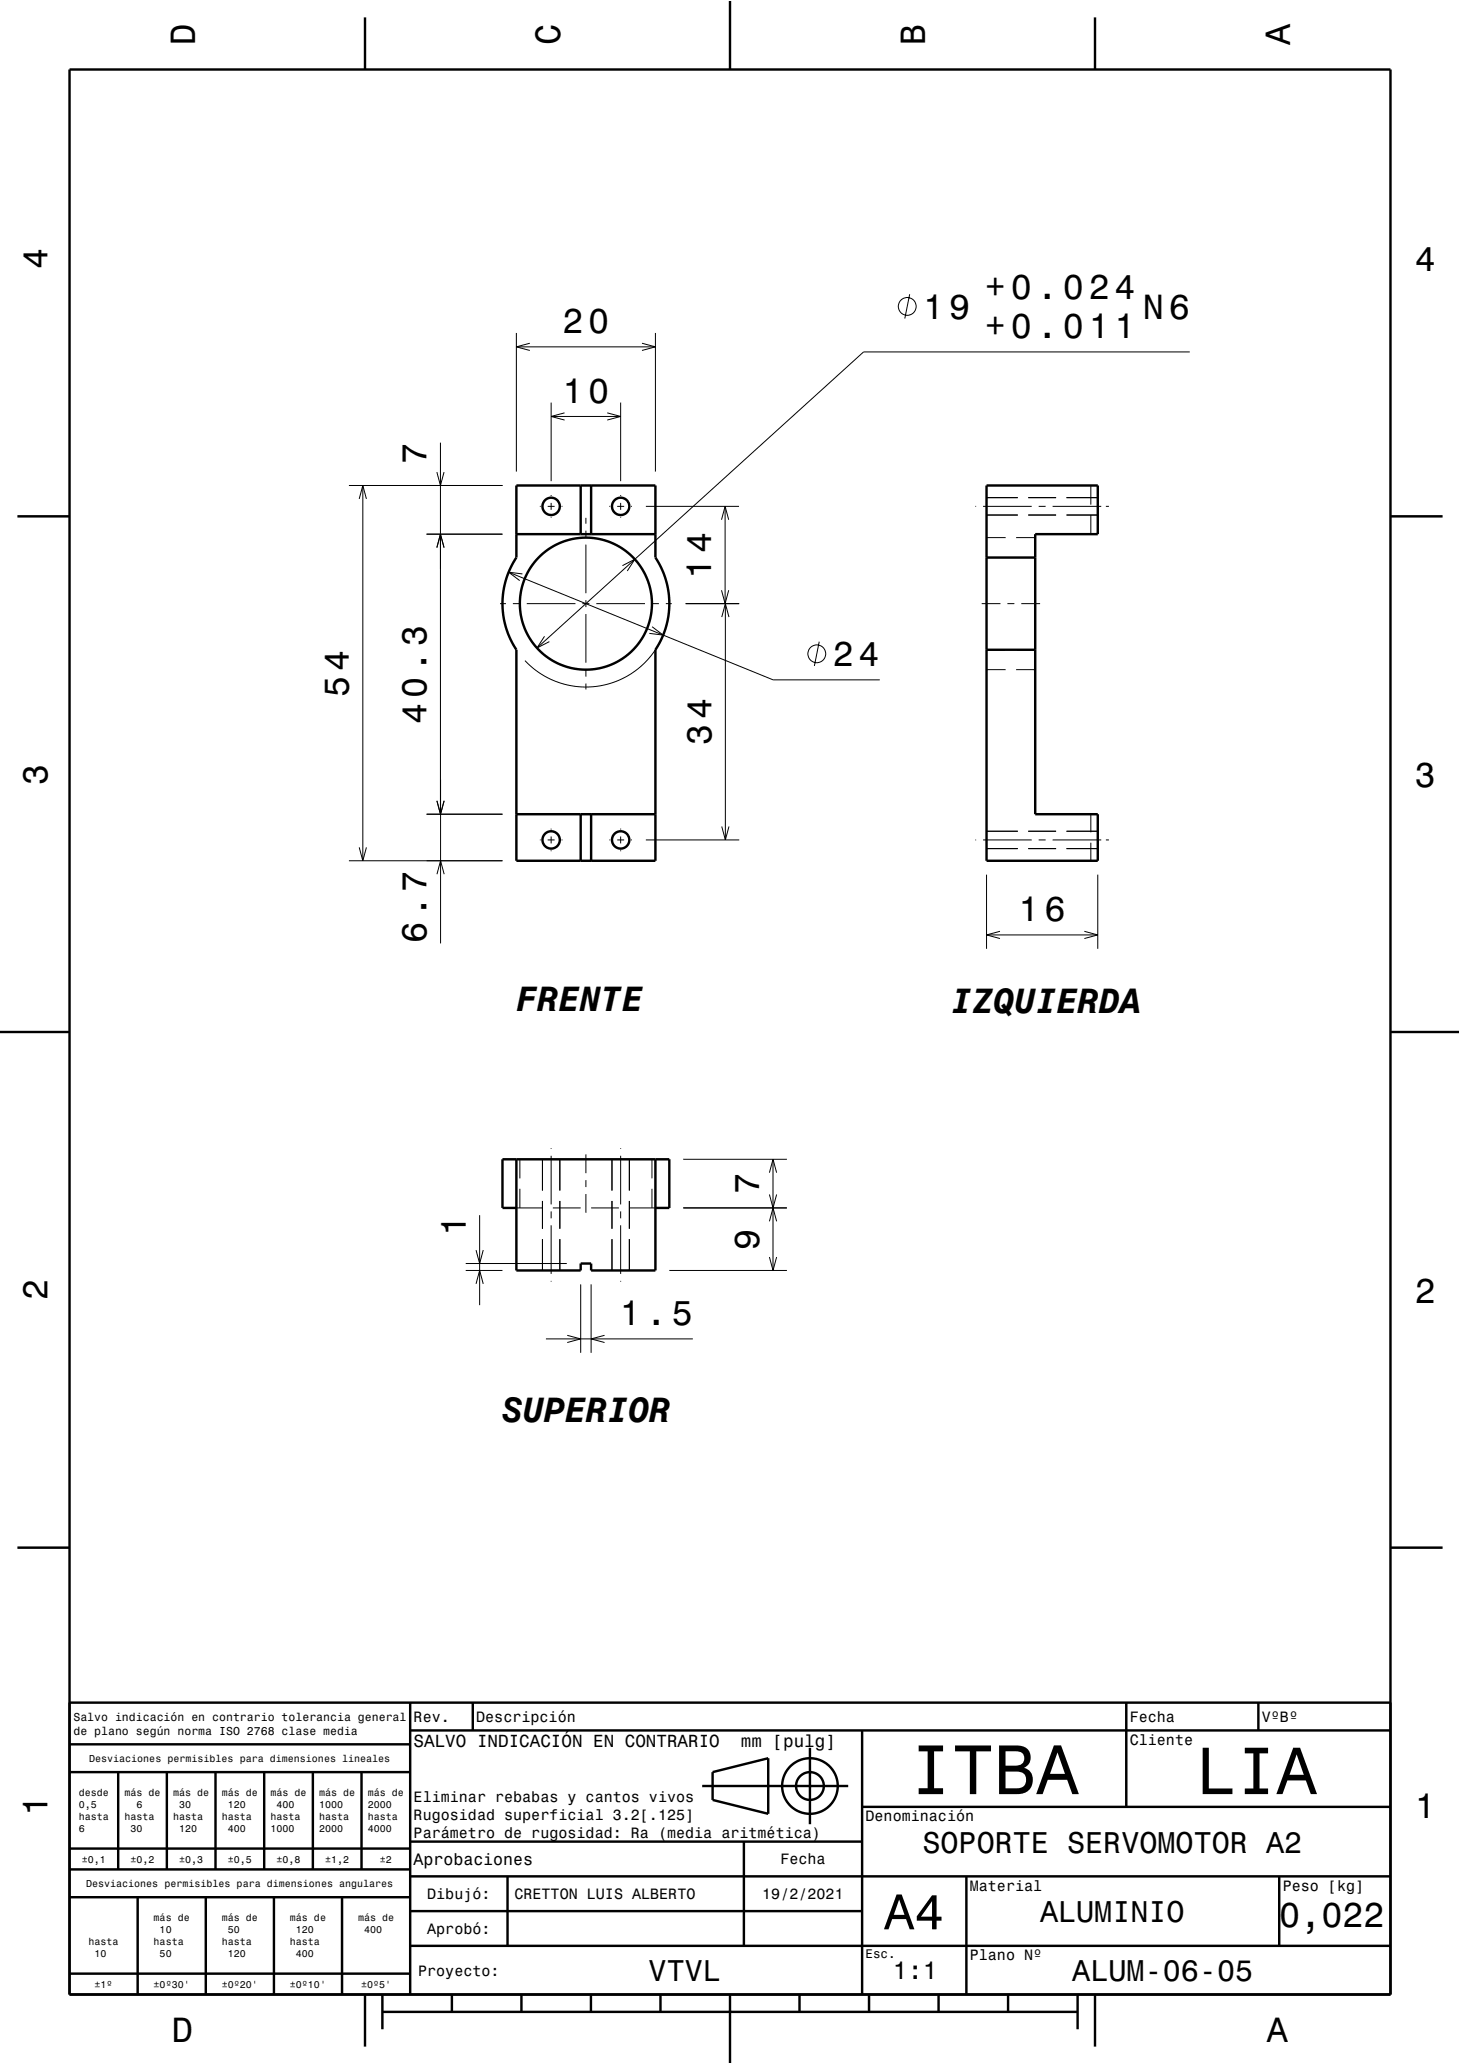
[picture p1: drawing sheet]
<svg xmlns="http://www.w3.org/2000/svg" width="210mm" height="297mm" viewBox="0 0 210 297" stroke-linecap="round" stroke-linejoin="round" font-family="sans-serif">
<g fill="none" stroke="#000" stroke-width=".14">
<path d="M74.3 47.9v20M74.3 49.9h20M76.2 49.4l-1.9 .5 1.9 .5M79.3 57.9v11.3M79.3 59.9h10M81.2 59.4l-1.9 .5 1.9 .5M87.3 59.4l2 .5-2 .5M89.3 57.9v11.3M92.3 49.4l2 .5-2 .5M94.3 47.9v20M130.8 42.3l-.7 3.5M171.1 50.6h-46.9l-47 42.6"/>
<path d="M50.2 69.9h22.1M51.7 71.8l.5-1.9 .5 1.9M52.2 69.9v54M61.4 76.9h10.9M62.8 67.9l.6 2 .5-2M62.8 78.8l.6-1.9 .5 1.9M63.4 63.7v72.1M77.6 72.9h.2M78.8 72.9h1M79.3 71.2v.2M79.3 72.4v1M79.3 74.4v.1"/>
<path d="M80.8 72.9h.1M84.3 74.5v.9M84.3 76.4v1M84.3 78.4v7M87.6 72.9h.2M88.8 72.9h1M89.3 71.2v.2M89.3 72.4v1M89.3 74.4v.1M90.8 72.9h.1M92.9 72.9h13.4M103.8 74.8l.5-1.9 .5 1.9"/>
<path d="M104.3 72.9v14M140.3 72.9h.1M141.4 72.9h7M141.9 71.6h4.5M141.9 74.1h4.5M141.9 77.4h2.7M146.2 77.4h2.7M147.9 71.6h4M147.9 74.1h4M149.4 72.9h1M151.4 72.9h7M153.4 71.6h4.5"/>
<path d="M153.4 74.1h4.5M156.9 69.9v2.7M156.9 74.1v2.8M159.1 72.9h.4M71.9 86.9h.9M73.2 82.3l38 15.5h15.3M73.8 86.9h1M75.1 82.6l-1.9-.3 1.6 1.2M75.8 86.9h7M78.3 91.6l-1.1 1.6 1.8-.9M83.8 86.9h1M84.3 86.4v1"/>
<path d="M84.3 88.4v7M84.3 96.4v1M84.3 98.4v.8M85.8 86.9h7M89.5 81.4l1.8-.9-1.1 1.7M93.8 86.9h1M93.8 90.2l1.6 1.2-2-.3M95.8 86.9h.8M96 89.5a12 12 0 0 1-20.5 5.6M98.6 86.9h7.7M103.8 84.9l.5 2 .5-2M103.8 88.8l.5-1.9 .6 1.9"/>
<path d="M104.3 86.9v34M117.8 92.3l-.7 3.5M141.2 86.9h2.7M141.9 93.5h2.7M141.9 80.2h2.7M141.9 96.4h2.7M144.9 86.9h1M146.2 93.5h2.7M146.2 80.2h2.7M146.2 96.4h2.7M146.9 86.9h2.7M61.4 117.2h10.9"/>
<path d="M62.8 115.2l.6 2 .5-2M62.9 115.2l.5 2 .5-2M79.3 119.2v.2M89.3 119.2v.2M103.8 118.9l.5 2 .6-2M141.9 119.6h4.5M147.9 119.6h4M153.4 119.6h4.5M156.9 117.2v2.6M50.2 123.9h22.1M51.7 121.9l.5 2 .5-2M62.9 125.8l.5-1.9 .5 1.9"/>
<path d="M77.6 120.9h.2M78.8 120.9h1M79.3 120.4v1M79.3 122.4v.1M80.8 120.9h.1M87.6 120.9h.2M88.8 120.9h1M89.3 120.4v1M89.3 122.4v.1M90.8 120.9h.1M92.9 120.9h13.4M140.3 120.9h.1"/>
<path d="M141.4 120.9h7M141.9 125.9v10.6M141.9 122.1h4.5M141.9 134.5h16M143.8 134l-1.9 .5 1.9 .6M147.9 122.1h4M149.4 120.9h1M151.4 120.9h7M153.4 122.1h4.5M156 134l1.9 .5-1.9 .6M156.9 121.3v2.6M157.9 125.9v10.6"/>
<path d="M159.1 120.9h.4M68.5 179.9l.5 1.9 .5-1.9M69 174.9v12.9M74.3 173.8h3.7M74.8 166.8v2.8M74.8 171.1v2.7M78 166.8v4.5M78 172.8v4M78 178.3v4.5M79.3 165.2v.1M79.3 166.3v7M79.3 174.3v1"/>
<path d="M79.3 176.3v7M79.5 173.8h4M80.5 166.8v4.5M80.5 172.8v4M80.5 178.3v4.5M84.3 166.1v2.7M84.3 169.8v1M84.3 171.8v2.7M85 173.8h4M88 166.8v4.5M88 172.8v4M88 178.3v4.5"/>
<path d="M89.3 165.2v.1M89.3 166.3v7M89.3 174.3v1M89.3 176.3v7M90.5 173.8h3.8M90.5 166.8v4.5M90.5 172.8v4M90.5 178.3v4.5M93.8 166.8v2.8M93.8 171.1v2.7M98.3 173.8h14.9M98.3 166.8h14.9"/>
<path d="M110.7 168.7l.5-1.9 .5 1.9M110.7 171.9l.5 1.9 .5-1.9M110.7 175.7l.5-1.9 .5 1.9M111.2 166.8v16M67 182.8h5.3M67 181.8h14.5M68.5 184.7l.5-1.9 .5 1.9M78.5 192.7h21.2M79.3 184.3v.1M81.6 192.1l1.9 .6-1.9 .5M83.5 184.8v9.9M85 184.8v9.9"/>
<path d="M87 192.1l-2 .6 2 .5M89.3 184.3v.1M96.3 182.8h16.9M110.7 180.9l.5 1.9 .5-1.9"/>
<circle cx="130.5" cy="44.1" r="1.28"/>
<circle cx="117.5" cy="94.1" r="1.28"/>
</g>
<g fill="none" stroke="#000" stroke-width=".35">
<path d="M10 10h190v277h-190zM52.5 2.5v7.5M105 0v10M157.5 2.5v7.5M2.5 74.3h7.5M74.3 69.9h20v10.3a12 12 0 0 1 0 13.3v30.4h-20v-30.4a12 12 0 0 1 0-13.3zM74.3 76.9h20M83.5 69.9v7M85 69.9v7M141.9 69.9h16v7h-9v40.3h9v6.7h-16zM200 74.3h7.5M141.9 93.5h7"/>
<path d="M141.9 80.2h7M74.3 117.2h20M83.5 117.2v6.7M85 117.2v6.7M0 148.5h10M200 148.5h10M74.3 166.8v16h9.2v-1h1.5v1h9.3v-16M74.3 173.8h-2v-7h24v7h-2M2.5 222.7h7.5M200 222.7h7.5M10 245h190M10 255h49"/>
<path d="M10 251h49M17 255v14M24 255v14M31 255v14M38 255v14M45 255v14M52 255v14M59 245v42M59 249h141M68 245v4M101 257h21M102.5 255l8-2v8l-8-2z"/>
<path d="M116.5 251.5v11M124 249v38M162 245v15M181 245v4M10 273h49M10 269h49M10 266h49M19.8 273v14M29.6 273v14M39.4 273v14M49.2 273v14M59 280h141"/>
<path d="M59 275h65M59 270h141M59 265h65M73 270v10M107 265v15M124 260h76M139 270v17M184 270v10M10 284h49M52.5 287v7.5M55 289.5h100M55 287v5"/>
<path d="M65 287v2.5M75 287v2.5M85 287v2.5M95 287v2.5M105 287v10M115 287v2.5M125 287v2.5M135 287v2.5M145 287v2.5M155 287v5M157.5 287v7.5"/>
<circle cx="79.3" cy="72.9" r="1.25"/>
<circle cx="89.3" cy="72.9" r="1.25"/>
<circle cx="84.3" cy="86.9" r="9.5"/>
<circle cx="79.3" cy="120.9" r="1.25"/>
<circle cx="89.3" cy="120.9" r="1.25"/>
<circle cx="116.5" cy="257" r="4"/>
<circle cx="116.5" cy="257" r="2"/>
</g>
<path d="M0 0h210v297h-210" fill="none" stroke="#fff" stroke-width=".14"/>
<text font-size="10.1" x="130.9" y="258.2">ITBA</text>
<text font-size="9.6" x="172" y="258.2">LIA</text>
<text font-size="7.2" x="127.2" y="277.6">A4</text>
<g font-size="5">
<text x="28.1" y="6.5" transform="rotate(-90 28.1 6.5)">D</text>
<text x="80.6" y="6.5" transform="rotate(-90 80.6 6.5)">C</text>
<text x="133.1" y="6.5" transform="rotate(-90 133.1 6.5)">B</text>
<text x="185.6" y="6.5" transform="rotate(-90 185.6 6.5)">A</text>
<text x="6.8" y="38.7" transform="rotate(-90 6.8 38.7)">4</text>
<text x="203.5" y="39">4</text>
<text x="80.9" y="47.9">20</text>
<text x="132.8" y="45.8">19</text>
<text x="141.7" y="43">+0.024</text>
<text x="164.4" y="45.8">N6</text>
<text x="141.7" y="48.6">+0.011</text>
<text x="80.9" y="57.9">10</text>
<text x="61.4" y="66.7" transform="rotate(-90 61.4 66.7)">7</text>
<text x="102.3" y="83.2" transform="rotate(-90 102.3 83.2)">14</text>
<text x="119.8" y="95.8">24</text>
<text x="50.2" y="100.2" transform="rotate(-90 50.2 100.2)">54</text>
<text x="61.4" y="104.1" transform="rotate(-90 61.4 104.1)">40.3</text>
<text x="102.3" y="107.2" transform="rotate(-90 102.3 107.2)">34</text>
<text x="6.8" y="112.9" transform="rotate(-90 6.8 112.9)">3</text>
<text x="203.5" y="113.2">3</text>
<text x="61.4" y="135.8" transform="rotate(-90 61.4 135.8)">6.7</text>
<text x="146.5" y="132.5">16</text>
<text x="74.3" y="145.5">FRENTE</text>
<text x="136.8" y="145.7">IZQUIERDA</text>
<text x="109.2" y="171.8" transform="rotate(-90 109.2 171.8)">7</text>
<text x="67" y="177.9" transform="rotate(-90 67 177.9)">1</text>
<text x="109.2" y="179.8" transform="rotate(-90 109.2 179.8)">9</text>
<text x="6.8" y="187.1" transform="rotate(-90 6.8 187.1)">2</text>
<text x="89.2" y="190.7">1.5</text>
<text x="203.5" y="187.4">2</text>
<text x="72.2" y="204.6">SUPERIOR</text>
<text x="6.8" y="261.3" transform="rotate(-90 6.8 261.3)">1</text>
<text x="203.5" y="261.6">1</text>
<text x="184" y="277.3">0,022</text>
<text x="24.7" y="293.8">D</text>
<text x="182.2" y="293.8">A</text>
</g>
<g font-size="4.3">
<text x="132.7" y="266.6">SOPORTE SERVOMOTOR A2</text>
<text x="149.6" y="276.6">ALUMINIO</text>
<text x="93.3" y="285.1">VTVL</text>
<text x="154.2" y="285.1">ALUM-06-05</text>
</g>
<text font-size="3.6" x="128.4" y="284.8">1:1</text>
<g font-size="2.5">
<text x="59.5" y="251.4">SALVO INDICACIÓN EN CONTRARIO</text>
<text x="106.6" y="251.4">mm [pulg]</text>
</g>
<text font-size="2.4" x="59.5" y="268.4">Aprobaciones</text>
<g font-size="2.2">
<text x="59.5" y="247.8">Rev.</text>
<text x="68.5" y="247.8">Descripción</text>
<text x="162.5" y="247.8">Fecha</text>
<text x="162.5" y="251.1">Cliente</text>
<text x="181.5" y="247.8">VºBº</text>
<text x="59.5" y="259.3">Eliminar rebabas y cantos vivos</text>
<text x="59.5" y="261.9">Rugosidad superficial 3.2[.125]</text>
<text x="124.5" y="262.1">Denominación</text>
<text x="59.5" y="264.5">Parámetro de rugosidad: Ra (media aritmética)</text>
<text x="112.2" y="268.3">Fecha</text>
<text x="61.4" y="273.3">Dibujó:</text>
<text x="74" y="273.3">CRETTON LUIS ALBERTO</text>
<text x="109.6" y="273.3">19/2/2021</text>
<text x="139.5" y="272.1">Material</text>
<text x="184.5" y="272.1">Peso [kg]</text>
<text x="61.4" y="278.3">Aprobó:</text>
<text x="60.1" y="284.3">Proyecto:</text>
<text x="139.5" y="282.1">Plano Nº</text>
</g>
<text font-size="1.8" x="124.5" y="281.7">Esc.</text>
<g font-size="1.7">
<text x="10.6" y="247.6">Salvo indicación en contrario tolerancia general</text>
<text x="10.6" y="249.6">de plano según norma ISO 2768 clase media</text>
</g>
<g font-size="1.4">
<text x="12.8" y="253.5">Desviaciones permisibles para dimensiones lineales</text>
<text x="11.3" y="258.4">desde</text>
<text x="11.3" y="260.2">0,5</text>
<text x="11.3" y="261.9">hasta</text>
<text x="11.3" y="263.6">6</text>
<text x="17.9" y="258.4">más de</text>
<text x="17.9" y="261.9">hasta</text>
<text x="18.8" y="263.6">30</text>
<text x="19.6" y="260.2">6</text>
<text x="24.9" y="258.4">más de</text>
<text x="24.9" y="261.9">hasta</text>
<text x="25.8" y="260.2">30</text>
<text x="25.8" y="263.6">120</text>
<text x="31.9" y="258.4">más de</text>
<text x="31.9" y="261.9">hasta</text>
<text x="32.8" y="260.2">120</text>
<text x="32.8" y="263.6">400</text>
<text x="38.9" y="258.4">más de</text>
<text x="38.9" y="261.9">hasta</text>
<text x="38.9" y="263.6">1000</text>
<text x="39.8" y="260.2">400</text>
<text x="45.9" y="258.4">más de</text>
<text x="45.9" y="260.2">1000</text>
<text x="45.9" y="261.9">hasta</text>
<text x="45.9" y="263.6">2000</text>
<text x="52.9" y="258.4">más de</text>
<text x="52.9" y="260.2">2000</text>
<text x="52.9" y="261.9">hasta</text>
<text x="52.9" y="263.6">4000</text>
<text x="11.8" y="268">±0,1</text>
<text x="18.8" y="268">±0,2</text>
<text x="25.8" y="268">±0,3</text>
<text x="32.8" y="268">±0,5</text>
<text x="39.8" y="268">±0,8</text>
<text x="46.8" y="268">±1,2</text>
<text x="54.6" y="268">±2</text>
<text x="12.4" y="271.5">Desviaciones permisibles para dimensiones angulares</text>
<text x="12.7" y="279.9">hasta</text>
<text x="13.6" y="281.6">10</text>
<text x="22.1" y="276.4">más de</text>
<text x="22.1" y="279.9">hasta</text>
<text x="23" y="278.2">10</text>
<text x="23" y="281.6">50</text>
<text x="31.9" y="276.4">más de</text>
<text x="31.9" y="279.9">hasta</text>
<text x="32.8" y="278.2">50</text>
<text x="32.8" y="281.6">120</text>
<text x="41.7" y="276.4">más de</text>
<text x="41.7" y="279.9">hasta</text>
<text x="42.6" y="278.2">120</text>
<text x="42.6" y="281.6">400</text>
<text x="51.5" y="276.4">más de</text>
<text x="52.4" y="278.2">400</text>
<text x="13.6" y="286">±1º</text>
<text x="22.1" y="286">±0º30'</text>
<text x="31.9" y="286">±0º20'</text>
<text x="41.7" y="286">±0º10'</text>
<text x="51.9" y="286">±0º5'</text>
</g>
</svg>
